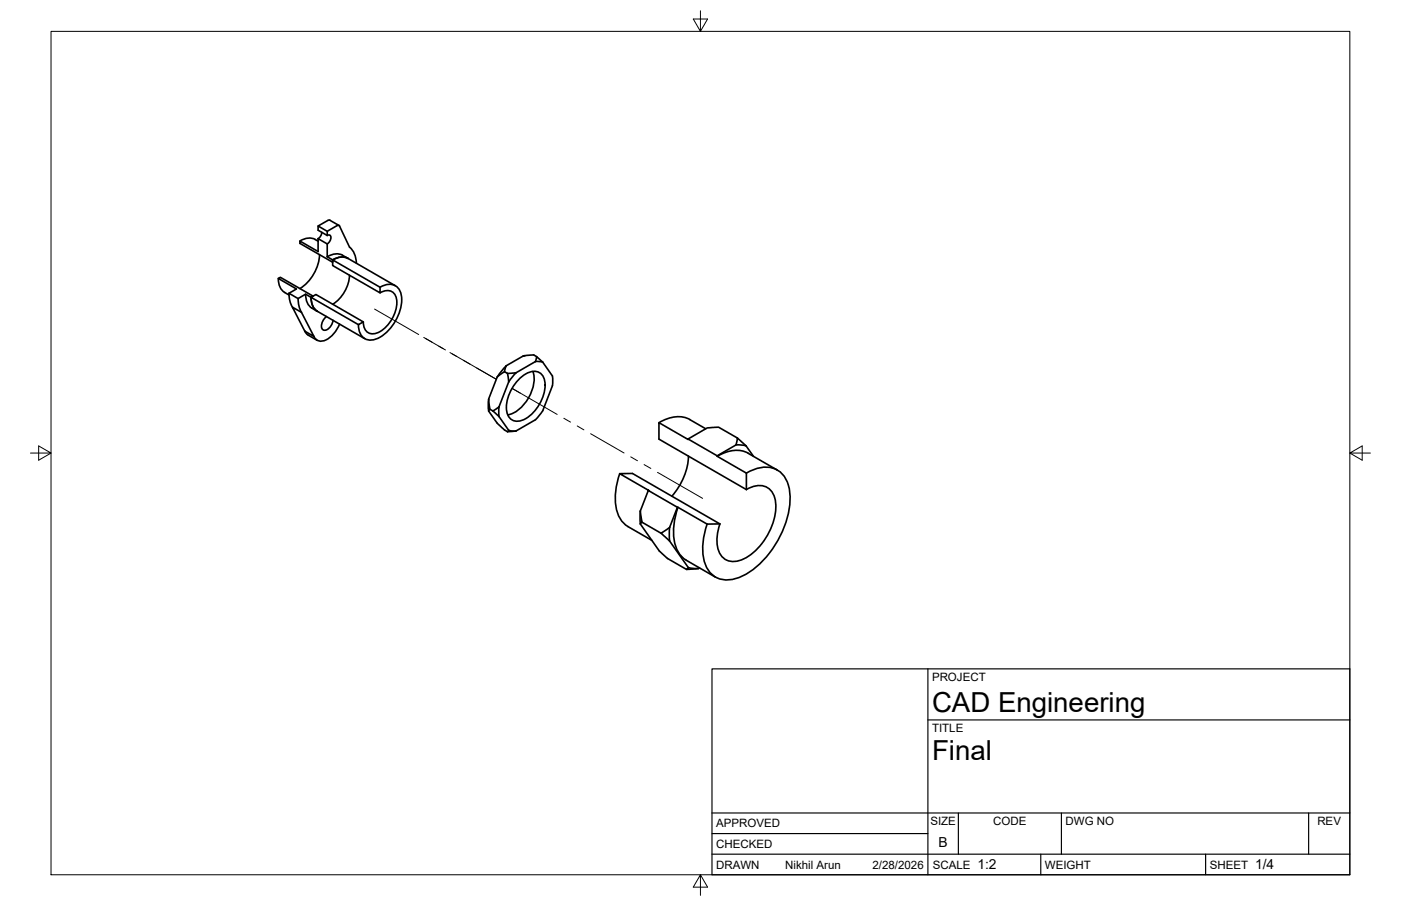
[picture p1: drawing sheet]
<svg xmlns="http://www.w3.org/2000/svg" width="432mm" height="279mm" viewBox="0 0 432 279" stroke-linecap="round" stroke-linejoin="round" font-family="sans-serif">
<!-- layer: Visible -->
<g fill="none" stroke="#000" stroke-width=".51">
<path d="M92.4 74.3a4.6 4.6 0 0 1 5.6 .1M98 69.7l2.9 1.6M98.5 78.5a13.4 13.4 0 0 1-6.1 10.5M99.2 71.6l-.2 .9-.9 1.1M100.9 75.2l-2.9-1.6v4l-5.6-3.3v.8l10.1 5.8v-.7M100.9 75.2v4M100.9 79.2l1.6 1M100.9 79.2a5 5 0 0 1 6.4 .5M100.9 72.6a.69 .69 0 0 1 .8-.1 .69 .69 0 0 1 .3 .8l-.2 .8-.9 1.1M101.7 67.9l2.8 1.6M101.7 67.9l-.7 .1-3 1.7v1.3l2.9 1.6v-1.3l3.2-1.8 .6 .2M104.7 69.8l3 6.4"/>
<path d="M107.3 79.7l14.5 8.4M107.3 79.7l-1.2-.4h-1.4l-2.2 .9M107.8 76.2a6.5 6.5 0 0 1 2 5M85.8 85.9l.6-.4 10.1 5.8-.6 .4-1.7-1-2.3 1.4-2.8-1.7 2.3-1.3zM85.8 85.9l.4 2.3 .6 1.2 .9 .8M87.7 90.2l1.4 .8M89.1 90.4l.2 2.1 .8 2.2M90.1 94.7l2.8 1.6 3.9 7.5-2.9-1.7zM91.9 92.1l.2 2 .8 2.2M94.2 90.7l.4 2.4 .6 1.1 1 .8M95.9 91.7l1.5-.9 14.6 8.5-1.5 .8zM95.9 91.7l.3 2.3 .7 1.2 .9 .8"/>
<path d="M96.1 95l1.7 1M97.8 96l14.6 8.4M100.6 97.6a3.4 3.4 0 0 0-1.3 3.9 1.53 1.53 0 0 0 2.4-.5l.6-1.1 .4-1.1M102.5 80.2l14.6 8.4v1.7l-14.6-8.4zM104.6 99.9a8 8 0 0 1-5.5 5.3 2.23 2.23 0 0 1-2.3-1.4M107.7 84.9a11.4 11.4 0 0 1-5.2 8.9M117.1 88.6a4 4 0 0 1 6.4 1.8 13.5 13.5 0 0 1-8.3 14.4 3.7 3.7 0 0 1-4.7-3.6v-1.1M117.1 90.3a3.2 3.2 0 0 1 3.7-.4 3.2 3.2 0 0 1 1.5 3.4 10.7 10.7 0 0 1-6.8 9.6 3 3 0 0 1-3.5-3.6M93.9 102.1l.7 1 3.1 1.8M153.2 116.2l-2.6 6.9M155.5 114.6l.9 .6M156 112.8l-.2 .6a1.92 1.92 0 0 1-1.5 2l-1.1 .8"/>
<path d="M156 112.8l-2.7 3.5M156.4 115.2l.4 2.6M156.8 117.8l-3 7.7M159 115l-2.6 .2M159.1 114.9l-2.3 2.9M160.3 116.6a5.5 5.5 0 0 1 6-1.7 4.7 4.7 0 0 1 1.6 4.9 12.2 12.2 0 0 1-7.7 10 3.5 3.5 0 0 1-4.1-4.2 13.2 13.2 0 0 1 4.2-9zM161.3 109.7l3.2-.2 .9 .5M161.3 109.7l-5.3 3.1M161.8 109.7l-.5 .1M164.2 114.5a11.6 11.6 0 0 1-3.9 11.5l-2.3 1.5-1.5 .4M165 111.5l.4-1.5 1.9 1.7M165 111.5l-6 3.5"/>
<path d="M165 111.5l2.3 .2M167.3 111.7l3 4.2v3.1l-3 7.7-1.1 1.4-1.2 1.4-6 3.4M150.6 126.8l2.6 3.7 2.3 2.1 .9 .5M150.6 123.1l.2 2.1a.96 .96 0 0 1-.1 1.4l-.1 .2M150.6 123.1l-.1 1.9 .1 1.8M151 126.2l.9 .5M151.9 126.7l1.9 1.8M153.8 125.5l-1.9 1.2M153.8 128.5l3 4.2M153.8 125.4v3.1M156.8 132.7l-.4 .4M156.8 132.7l2.3 .2"/>
<path d="M159 132.9l-2.6 .2M203.1 130.3l26.9 15.6v5.1l-26.9-15.6zM212.1 135.4l5.9-3.4 3.2-.3 6.1 3.4-.5 2.1-5.8 3.4M212.6 129.4l4.9 2.8M212.6 129.4a9.5 9.5 0 0 0-9.5 .9M226.8 137.2l3.2 .3M227.3 135.1l2.7 2.4 2.2 3.2M230.6 139.8l9 5.2M230.6 139.8a9.5 9.5 0 0 0-9.5 .9M191 146.1l3.9-.1 27 15.6h-4zM191 146.1a17.9 17.9 0 0 0-.2 13.3 7 7 0 0 0 2.8 3l7.3 4.2M197.4 157.6v4"/>
<path d="M199.8 151.3l-2.5 6.3 .6 3.5-.6 .5M208.8 156.4l-2.4 6.3M209 156.4a17.9 17.9 0 0 0-.2 13.4 7 7 0 0 0 2.7 3l9 5.2M212.2 140.7a20 20 0 0 1-5.1 12.3M230 151a5.7 5.7 0 0 1 7.9 .7 12.3 12.3 0 0 1-.2 11.1 17.1 17.1 0 0 1-10.3 10.2 4.9 4.9 0 0 1-6.3-4.4l-.1-3.3 .9-3.7M230.1 145.9a9.1 9.1 0 0 1 10.4-.3 11.6 11.6 0 0 1 2.9 10.6 29.8 29.8 0 0 1-14.5 21.4 8.4 8.4 0 0 1-9.6-.5 11.9 11.9 0 0 1-2.5-10.7l1.1-4.8M197.3 161.6l5.9 8.3 2.5 2.3 5.9 3.4M197.9 161.1l5.8 3.3M206.4 162.7l-2.7 1.7 2.7 2.4M206.4 166.8l5.8 8.2M206.4 162.6v4.2M212.2 175l-.6 .6 3.7-.3"/>
<path d="M212.2 175l3.1 .3M215.6 175.1l-.3 .2"/>
</g>
<!-- layer: Tweak Trail -->
<g fill="none" stroke="#000" stroke-width=".31">
<path d="M115.4 95.3l13.7 7.9M130.6 104.1l6 3.4M131.1 104.4l2.1 1.1M135.2 106.7l2.1 1.2M138.7 108.7l2.1 1.2M139.4 109.1l13.6 7.9M142.8 111.1l2.1 1.2M160.4 121.2l-2.6-1.4 13.9 8M173.8 129l2 1.2M177.9 131.4l2.1 1.2M182 133.8l10.3 5.9M194.4 140.9l2.1 1.2"/>
<path d="M198.5 143.3l2.1 1.2M202.6 145.7l14 8"/>
</g>
<!-- layer: Border -->
<path d="M15.7 9.7h400.3v260.1h-400.3zM215.9 3.3v6.4l-2.2-3.8h4.4l-2.2 3.8M9.4 139.7h6.3l-3.8-2.2v4.4l3.8-2.2M416 139.7l3.8 2.2v-4.4l-3.8 2.2h6.4M215.9 269.8l2.2 3.8h-4.4l2.2-3.8v6.3" fill="none" stroke="#000" stroke-width=".31"/>
<!-- layer: Titleblock -->
<path d="M219.4 206.3h196.6v63.5h-196.6zM286 206.3v63.5M286 222h130M219.4 257.1h66.6M219.4 250.7h196.6M295.4 250.7v12.7M327.1 250.7v12.7M403.3 250.7v12.7M219.4 263.4h196.6M320.8 263.4v6.4M371.6 263.4v6.4" fill="none" stroke="#000" stroke-width=".36"/>
<g font-size="8.5">
<text x="287.3" y="219.5">CAD Engineering</text>
<text x="287.3" y="234.5">Final</text>
</g>
<g font-size="4.3">
<text x="289.3" y="261.2">B</text>
<text x="301.2" y="268.1">1:2</text>
<text x="386.8" y="268.1">1/4</text>
</g>
<g font-size="3.5">
<text x="287.3" y="210.1">PROJECT</text>
<text x="287.3" y="225.8">TITLE</text>
<text x="220.7" y="255.2">APPROVED</text>
<text x="286.7" y="254.5">SIZE</text>
<text x="306.1" y="254.5">CODE</text>
<text x="328.4" y="254.5">DWG NO</text>
<text x="406" y="254.5">REV</text>
<text x="220.7" y="261.5">CHECKED</text>
<text x="220.7" y="267.9">DRAWN</text>
<text x="242" y="267.9">Nikhil Arun</text>
<text x="268.9" y="267.9">2/28/2026</text>
<text x="287.5" y="267.9">SCALE</text>
<text x="322.1" y="267.9">WEIGHT</text>
<text x="372.9" y="267.9">SHEET</text>
</g>
</svg>
